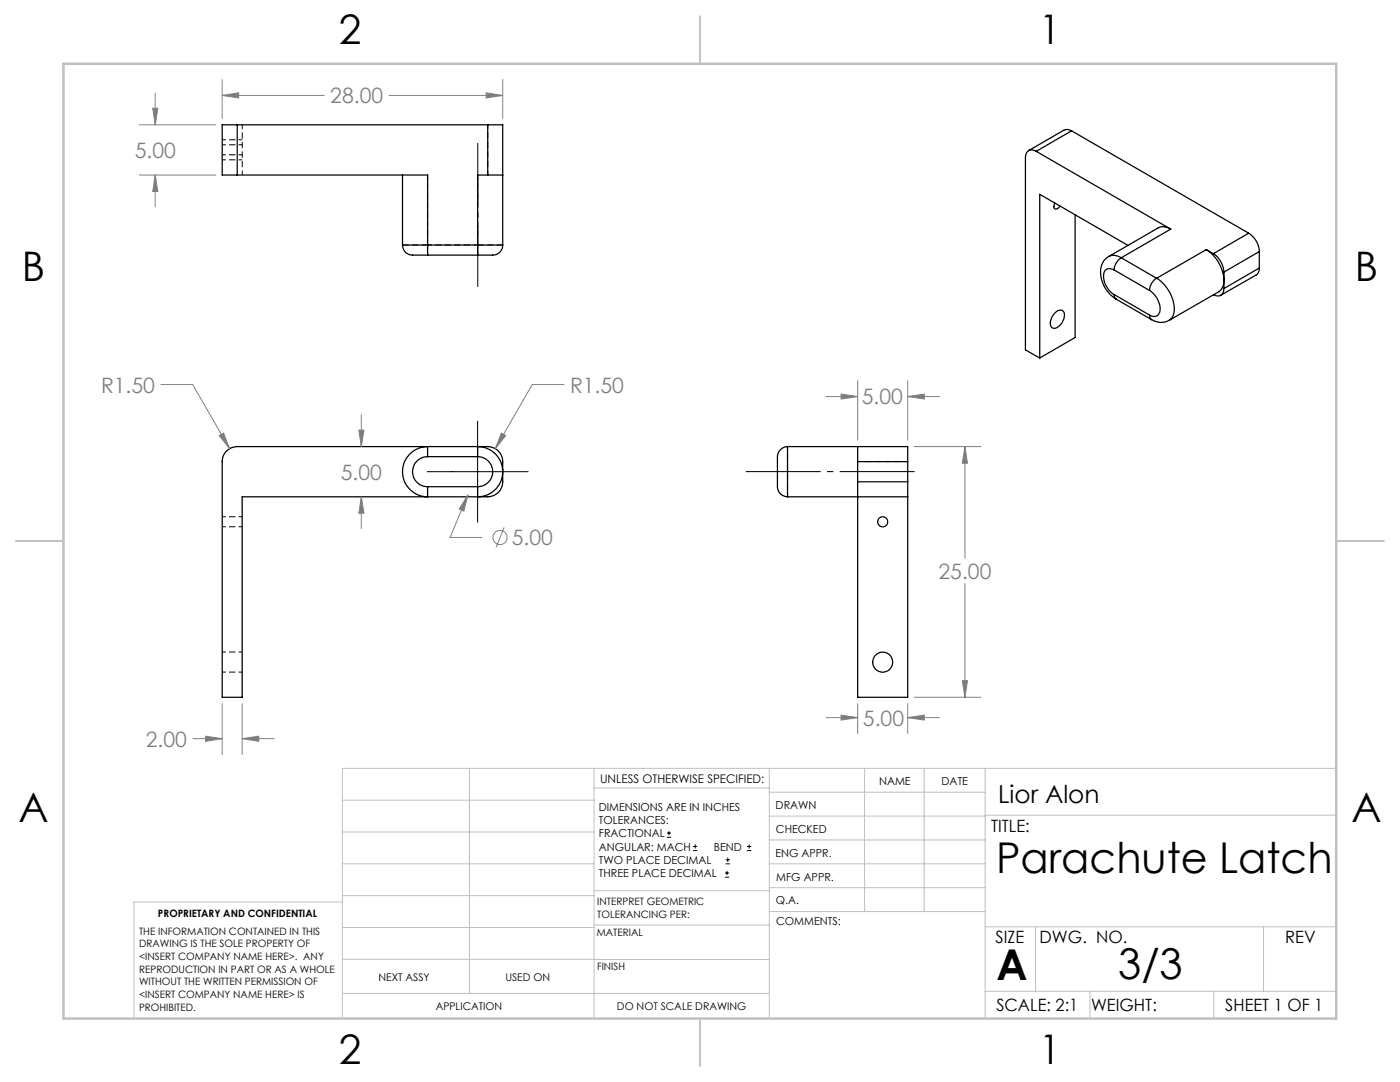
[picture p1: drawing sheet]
<svg xmlns="http://www.w3.org/2000/svg" width="279mm" height="216mm" viewBox="0 0 279 216" stroke-linecap="round" stroke-linejoin="round" font-family="sans-serif">
<path d="M44.3 30.9h4M44.3 31.9h4M48.3 28.9h-4M48.3 27.9h-4M44.3 105.1h4M48.3 103.1h-4M44.3 134.1h4M48.3 130.1h-4" fill="none" stroke="#000" stroke-width=".2" stroke-dasharray="1.3 .6" stroke-dashoffset=".5" stroke-linecap="butt"/>
<g fill="none" stroke="#000" stroke-width=".25">
<path d="M47.3 24.9h-3v10h3M47.3 34.9h38v14M47.3 24.9v10M47.3 24.9h50M80.3 34.9v14M97.3 34.9h3M97.3 24.9h3v24M97.3 24.9v10M97.3 34.9h-2v14M206.8 30.2a1.31 1.31 0 0 0-1.5-.2 1.31 1.31 0 0 0-.7 1.4v38.4l2.9 1.6M206.8 30.2l26.8 15.5M213.9 26.1l-.9-.3-.7 .2-7 4.1"/>
<path d="M213.9 26.1l-7.1 4.1M213.9 26.1l35.3 20.4M80.3 48.9a2.21 2.21 0 0 0 2.8 2h2.2M80.3 48.9h5M85.3 48.9v2M85.3 48.9h10M85.3 50.9h10M95.3 48.9v2M95.3 48.9h5M100.3 48.9a2.21 2.21 0 0 1-2.8 2h-2.2M210.5 40.5a.71 .71 0 0 0 .3 1.2l.5-.2 .2-.4M214.6 42.9v24.4l-7.1 4.1"/>
<path d="M221.3 51.2a4 4 0 0 0-1.3 5.1 6.5 6.5 0 0 0 2.7 3.4M221.3 51.2a2.38 2.38 0 0 1 2.5 .2M222.4 53.9a1.33 1.33 0 0 0-1.6-.1 1.33 1.33 0 0 0-.6 1.5 4.7 4.7 0 0 0 2.2 3.5M222.4 58.8v.5l.3 .4M222.4 58.8l7 4.1M222.4 53.9l7 4.1M222.7 59.7l7.1 4.1M223.8 51.4a3.1 3.1 0 0 0-1.4 2.5M223.8 51.4l7 4.1M225.1 49l-17.6-10.2v32.6M229.4 58a4.4 4.4 0 0 1 2 4.4 1.26 1.26 0 0 1-2 .5M230.8 55.5a2.95 2.95 0 0 0-1.4 2.5"/>
<path d="M230.8 55.5a7.4 7.4 0 0 1 3.5 6.9l-.4 1-.6 .5M233.6 45.7a2.38 2.38 0 0 0-2.5-.2l-9.8 5.7M233.6 45.7l-9.8 5.7M240.7 49.8a7.2 7.2 0 0 1 3.4 7.3l-.5 .8-.4 .3-9.9 5.7M240.7 49.8l-9.9 5.7M240.7 49.8l1.4 .8M242.1 50.6a4.6 4.6 0 0 1 2.2 3.7M244.3 57.6a1.3 1.3 0 0 1-.7 1.3 1.3 1.3 0 0 1-1.4-.1M244.3 54.3v3.3M249.2 46.5a4.6 4.6 0 0 1 2.1 3.7M249.2 46.5l-7.1 4.1M251.3 53.5l-.1 .6-.4 .7-7.2 4.1"/>
<path d="M251.3 50.2l-7 4.1M251.3 50.2v3.3M251.3 53.5l-7 4.1M210.5 62.5a1.18 1.18 0 0 1 1.8-.3 2.59 2.59 0 0 1-2 3.3 1.23 1.23 0 0 1-.5-1.9zM229.4 62.9l.1 .5 .3 .4M229.8 63.8a3.4 3.4 0 0 0 3.5 .1M45 90.2l1.1-.8 1.2-.3h50a3 3 0 0 1 3 3v4a3 3 0 0 1-3 3h-49v40h-4v-47l.1-.8zM85.3 91.1v-2a5 5 0 0 0-5 5 5 5 0 0 0 5 5v-2M85.3 91.1a3 3 0 0 0-3 3 3 3 0 0 0 3 3M85.3 91.1h10M85.3 97.1h10M95.3 91.1v-2a5 5 0 0 1 5 5 5 5 0 0 1-5 5v-2"/>
<path d="M95.3 91.1a3 3 0 0 1 3 3 3 3 0 0 1-3 3M157.2 89.1h24v3M157.2 89.1v10M157.2 89.1a2.36 2.36 0 0 0-2 3v4.6a2.13 2.13 0 0 0 2 2.4M157.2 99.1h24M171.2 89.1v3M171.2 96.1v43h10v-40M171.2 92.1h10M171.2 96.1h10M171.2 92.1v4M181.2 96.1v3M181.2 92.1v4"/>
<circle cx="176.2" cy="104.1" r="1.01"/>
<circle cx="176.2" cy="132.1" r="2.01"/>
</g>
<path d="M48.3 34.9v-10M97.3 24.9v10M95.3 48.9h-10M157.2 99.1v-10M171.2 92.1h10" fill="none" stroke="#000" stroke-width=".2" stroke-dasharray="1.3 .6" stroke-dashoffset=".4" stroke-linecap="butt"/>
<path d="M85.3 48.9v-14M95.3 48.9v-14" fill="none" stroke="#000" stroke-width=".2" stroke-dasharray="1.3 .6" stroke-dashoffset=".3" stroke-linecap="butt"/>
<path d="M85.3 48.9v2M95.3 50.9v-2" fill="none" stroke="#000" stroke-width=".2" stroke-dasharray="1.3 .6" stroke-dashoffset=".6" stroke-linecap="butt"/>
<path d="M85.3 48.9h-5M100.3 48.9h-5" fill="none" stroke="#000" stroke-width=".2" stroke-dasharray="1.3 .6" stroke-linecap="butt"/>
<g fill="none" stroke="#808080" stroke-width=".2">
<path d="M31 18.6v6.3M44.3 19l3.3-.5v1zM44.3 15.9v7.7M44.3 19h20.4M77.6 19h22.7M97 18.5l3.3 .5-3.3 .5zM100.3 15.9v7.7M27.8 24.9h15.3M27.8 34.9h15.3M30.5 21.6h1l-.5 3.3zM31 34.9l.5 3.3h-1zM31 34.9v6.4"/>
<path d="M32.1 76.7h6.4l7.3 12.8M112.6 76.7h-6.4l-7.4 12.8M164.8 79.1h6.4M167.9 78.6l3.3 .5-3.3 .5zM171.2 76v11.8M181.2 79.1l3.3-.5v1zM181.2 76v11.8M181.2 79.1h6.3M43.7 86.9l.9-.5 1.2 3.1zM71.6 85.8h1l-.5 3.3zM72.1 99.1l.5 3.3h-1zM72.1 82.8v6.3"/>
<path d="M72.1 99.1v6.4M93.4 98.7l-.8 3.3-.9-.4zM93.4 98.7l-3.6 8.5h6.4M100 86.4l.9 .5-2.1 2.6zM182.4 89.1h13.4M192.6 89.1l.5 3.3h-1zM192.6 89.1v22.3M100.6 105.2l-1.6 4.1M192.6 116.4v22.7M182.4 139.1h13.4M192.1 135.8h1l-.5 3.3zM38.5 147.4h5.8"/>
<path d="M41 146.9l3.3 .5-3.3 .5zM44.3 140.4v10.2M48.3 147.4l3.3-.5v1zM48.3 140.4v10.2M48.3 147.4h6.4M164.8 143.2h6.4M167.9 142.7l3.3 .5-3.3 .5zM171.2 140.4v6M181.2 143.2l3.3-.5v1zM181.2 140.4v6M181.2 143.2h6.3"/>
<circle cx="99.8" cy="107.3" r="1.41"/>
</g>
<g fill="none" stroke="#000" stroke-width=".2">
<path d="M85.3 94.1h20.1M95.3 84v20.2M133.1 167.1h.8M133.1 166.2h.8M133.5 165.8v.9M138.3 169.7h.8M138.3 168.9h.8M138.7 168.5v.8M144.7 175h.8M144.7 174.2h.8M144.8 172.4h.9M144.8 171.6h.9"/>
<path d="M145.1 173.8v.8M145.2 171.1v.9M149.1 169.7h.8M149.1 168.9h.8M149.5 168.5v.8"/>
</g>
<path d="M182.5 94.1h-33.7" fill="none" stroke="#000" stroke-width=".2" stroke-dasharray="15.2 1.3 1.3 1.3" stroke-dashoffset=".3" stroke-linecap="butt"/>
<path d="M95.3 57.2v-28.7" fill="none" stroke="#000" stroke-width=".2" stroke-dasharray="15.2 1.3 1.3 1.3" stroke-dashoffset="2.8" stroke-linecap="butt"/>
<g fill="none" stroke="#c0c0c0" stroke-width=".2">
<path d="M68.3 159.7h50.3M93.7 153.3v44.9M118.6 153.3v49.9M118.6 157.2h34.9M153.5 153.3v49.9M153.5 158.1h43.1M172.5 153.3v28.6M184.4 153.3v28.6M196.6 153.3v49.9M266.7 153.3h-198.4v49.9M68.3 178.7h50.3M68.3 172.4h50.3"/>
<path d="M68.3 166h50.3M68.3 180h-41.6v23.2M118.6 177.7h35M153.5 167.6h43.1M153.5 162.8h43.1M153.5 172.4h43.1M153.5 177.1h43.1M196.6 162.7h70.1M68.3 198.2h85.2M68.3 191.4l85.2 .1M68.3 185.1h50.3M118.6 184.6h35"/>
<path d="M153.6 181.9h43M196.6 197.8h70.1M196.6 184.9h70.1M206.7 184.9v12.9M217.5 197.8v5.4M242.2 197.8v5.4M252.2 184.9v12.9"/>
</g>
<path d="M139.7 3.2v9.5M3.1 107.9h9.6M266.7 107.9h9.5M139.7 203.2v9.6" fill="none" stroke="#c0c0c0" stroke-width=".25"/>
<path d="M12.7 12.7h254v190.5h-254z" fill="none" stroke="#c0c0c0" stroke-width=".5"/>
<path d="M41 146.9l3.3 .5-3.3 .5zM48.3 147.4l3.3-.5v1zM100 86.4l-1.2 3.1 2.1-2.6zM93.4 98.7l-1.7 2.9 .9 .4zM43.7 86.9l2.1 2.6-1.2-3.1zM71.6 85.8h1l-.5 3.3zM72.1 99.1l.5 3.3h-1zM167.9 142.7l3.3 .5-3.3 .5zM181.2 143.2l3.3-.5v1zM167.9 78.6l3.3 .5-3.3 .5zM181.2 79.1l3.3-.5v1zM192.6 89.1l.5 3.3h-1zM192.1 135.8h1l-.5 3.3zM97 18.5l3.3 .5-3.3 .5zM44.3 19l3.3-.5v1zM30.5 21.6h1l-.5 3.3zM31 34.9l.5 3.3h-1z" fill="#808080"/>
<g font-size="8.5">
<text x="198.8" y="174.2">Parachute Latch</text>
<text x="198.9" y="195.5">A</text>
<text x="223.2" y="195.4">3/3</text>
</g>
<g font-size="8.1">
<text x="67.6" y="8.9">2</text>
<text x="207.3" y="8.9">1</text>
<text x="4.4" y="56.2">B</text>
<text x="270.4" y="56.2">B</text>
<text x="3.7" y="164.1">A</text>
<text x="269.7" y="164.1">A</text>
<text x="67.6" y="212.4">2</text>
<text x="207.3" y="212.4">1</text>
</g>
<text font-size="4.9" x="199.2" y="160.3">Lior Alon</text>
<g font-size="4.2" fill="#808080">
<text x="65.9" y="20.6">28.00</text>
<text x="26.9" y="31.5">5.00</text>
<text x="20.2" y="78.3">R1.50</text>
<text x="113.8" y="78.3">R1.50</text>
<text x="172" y="80.7">5.00</text>
<text x="68" y="95.8">5.00</text>
<text x="102.1" y="108.8">5.00</text>
<text x="187.3" y="115.5">25.00</text>
<text x="29.1" y="149">2.00</text>
<text x="172.2" y="144.8">5.00</text>
</g>
<g font-size="3.4">
<text x="197.8" y="166">TITLE:</text>
<text x="198.7" y="188.1">SIZE</text>
<text x="207.5" y="188.1">DWG. NO.</text>
<text x="256.5" y="188.2">REV</text>
<text x="198.8" y="201.7">SCALE: 2:1</text>
<text x="217.7" y="201.8">WEIGHT:</text>
<text x="244.5" y="201.7">SHEET 1 OF 1</text>
</g>
<text font-size="2.4" x="119.8" y="156.2">UNLESS OTHERWISE SPECIFIED:</text>
<g font-size="2.2">
<text x="119.5" y="161.8">DIMENSIONS ARE IN INCHES</text>
<text x="154.8" y="161.4">DRAWN</text>
<text x="175.4" y="156.6">NAME</text>
<text x="187.9" y="156.7">DATE</text>
<text x="119.5" y="164.4">TOLERANCES:</text>
<text x="119.5" y="167.1">FRACTIONAL</text>
<text x="154.9" y="166.3">CHECKED</text>
<text x="119.5" y="169.7">ANGULAR: MACH</text>
<text x="119.5" y="172.4">TWO PLACE DECIMAL</text>
<text x="142.5" y="169.7">BEND</text>
<text x="154.8" y="170.9">ENG APPR.</text>
<text x="119.5" y="175">THREE PLACE DECIMAL</text>
<text x="154.9" y="175.7">MFG APPR.</text>
<text x="154.9" y="180.4">Q.A.</text>
<text x="154.9" y="184.6">COMMENTS:</text>
</g>
<g font-size="2.1">
<text x="75.5" y="195.7">NEXT ASSY</text>
<text x="100.9" y="195.7">USED ON</text>
<text x="86.9" y="201.5">APPLICATION</text>
<text x="123.1" y="201.6">DO NOT SCALE DRAWING</text>
</g>
<g font-size="2">
<text x="31.5" y="182.9">PROPRIETARY AND CONFIDENTIAL</text>
<text x="119.2" y="180.6">INTERPRET GEOMETRIC</text>
<text x="119.2" y="183.1">TOLERANCING PER:</text>
<text x="27.8" y="186.5">THE INFORMATION CONTAINED IN THIS</text>
<text x="27.8" y="189">DRAWING IS THE SOLE PROPERTY OF</text>
<text x="27.8" y="191.6">&lt;INSERT COMPANY NAME HERE&gt;. ANY</text>
<text x="119.1" y="186.7">MATERIAL</text>
<text x="27.8" y="194.1">REPRODUCTION IN PART OR AS A WHOLE</text>
<text x="27.8" y="196.6">WITHOUT THE WRITTEN PERMISSION OF</text>
<text x="119.1" y="193.5">FINISH</text>
<text x="27.8" y="199.1">&lt;INSERT COMPANY NAME HERE&gt; IS</text>
<text x="27.8" y="201.7">PROHIBITED.</text>
</g>
</svg>
